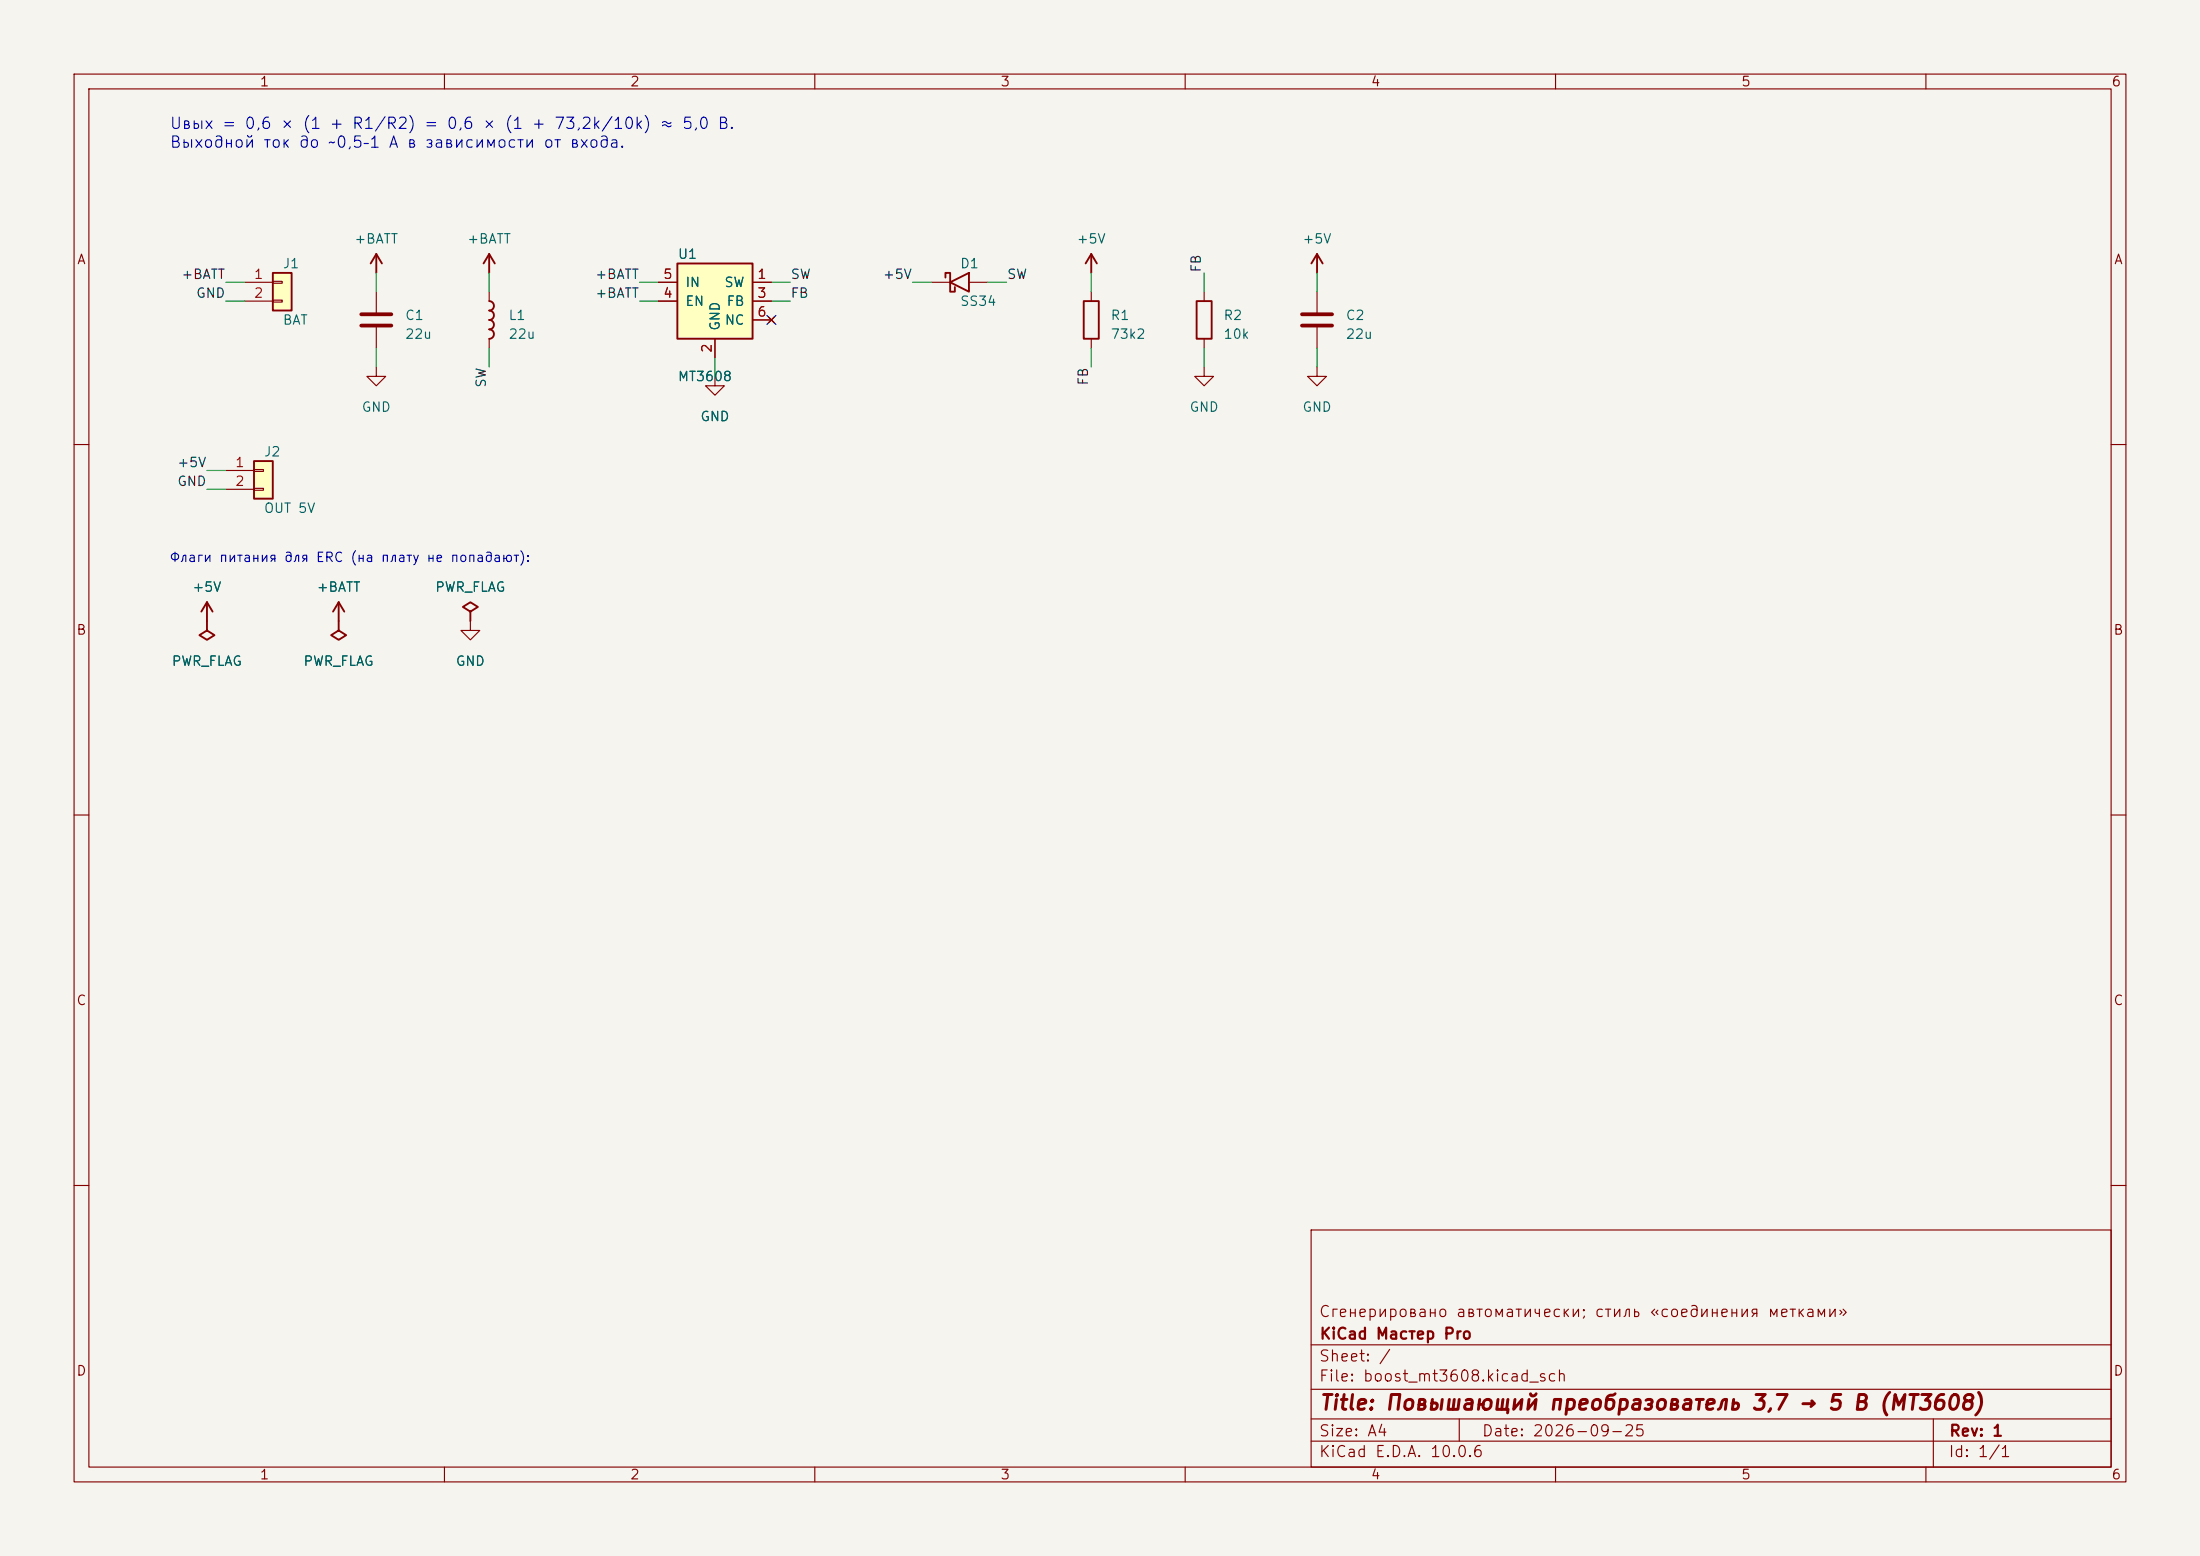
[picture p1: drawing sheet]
(kicad_sch (version 20231120) (generator "eeschema") (generator_version "8.0")
 (paper "A4")
 (title_block (title "Повышающий преобразователь 3,7 → 5 В (MT3608)") (date "2026-09-25") (rev "1") (company "KiCad Мастер Pro") (comment 1 "Сгенерировано автоматически; стиль «соединения метками»"))
 (lib_symbols (symbol "KiCadMaster:Conn_01x02" (pin_numbers) (pin_names (offset 0) hide) (exclude_from_sim no) (in_bom yes) (on_board yes) (property "Reference" "J" (at 0 5.08 0) (effects (font (size 1.27 1.27)))) (property "Value" "Conn_01x02" (at 0 -2.54 0) (effects (font (size 1.27 1.27)))) (property "Footprint" "" (at 0 0 0) (effects (font (size 1.27 1.27)) hide)) (property "Datasheet" "~" (at 0 0 0) (effects (font (size 1.27 1.27)) hide)) (property "Description" "Разъём" (at 0 0 0) (effects (font (size 1.27 1.27)) hide)) (symbol "Conn_01x02_0_1" (rectangle (start -1.27 3.81) (end 1.27 -1.27) (stroke (width 0.254) (type default)) (fill (type background))) (rectangle (start -1.27 2.667) (end 0 2.413) (stroke (width 0.1524) (type default)) (fill (type none))) (rectangle (start -1.27 0.127) (end 0 -0.127) (stroke (width 0.1524) (type default)) (fill (type none)))) (symbol "Conn_01x02_1_1" (pin passive line (at -5.08 2.54 0) (length 3.81) (name "Pin_1" (effects (font (size 1.27 1.27)))) (number "1" (effects (font (size 1.27 1.27))))) (pin passive line (at -5.08 0 0) (length 3.81) (name "Pin_2" (effects (font (size 1.27 1.27)))) (number "2" (effects (font (size 1.27 1.27))))))) (symbol "KiCadMaster:C" (pin_numbers hide) (pin_names (offset 0) hide) (exclude_from_sim no) (in_bom yes) (on_board yes) (property "Reference" "C" (at 3.81 0.635 0) (effects (font (size 1.27 1.27)))) (property "Value" "C" (at 3.81 -1.905 0) (effects (font (size 1.27 1.27)))) (property "Footprint" "" (at 0 0 0) (effects (font (size 1.27 1.27)) hide)) (property "Datasheet" "~" (at 0 0 0) (effects (font (size 1.27 1.27)) hide)) (property "Description" "Конденсатор" (at 0 0 0) (effects (font (size 1.27 1.27)) hide)) (symbol "C_0_1" (polyline (pts (xy -2.032 0.762) (xy 2.032 0.762)) (stroke (width 0.508) (type default)) (fill (type none))) (polyline (pts (xy -2.032 -0.762) (xy 2.032 -0.762)) (stroke (width 0.508) (type default)) (fill (type none)))) (symbol "C_1_1" (pin passive line (at 0 3.81 270) (length 3.048) (name "~" (effects (font (size 1.27 1.27)))) (number "1" (effects (font (size 1.27 1.27))))) (pin passive line (at 0 -3.81 90) (length 3.048) (name "~" (effects (font (size 1.27 1.27)))) (number "2" (effects (font (size 1.27 1.27))))))) (symbol "KiCadMaster:L" (pin_numbers hide) (pin_names (offset 0) hide) (exclude_from_sim no) (in_bom yes) (on_board yes) (property "Reference" "L" (at 2.54 0.635 0) (effects (font (size 1.27 1.27)))) (property "Value" "L" (at 2.54 -1.905 0) (effects (font (size 1.27 1.27)))) (property "Footprint" "" (at 0 0 0) (effects (font (size 1.27 1.27)) hide)) (property "Datasheet" "~" (at 0 0 0) (effects (font (size 1.27 1.27)) hide)) (property "Description" "Индуктивность" (at 0 0 0) (effects (font (size 1.27 1.27)) hide)) (symbol "L_0_1" (arc (start 0 2.54) (mid 0.635 1.905) (end 0 1.27) (stroke (width 0.254) (type default)) (fill (type none))) (arc (start 0 1.27) (mid 0.635 0.635) (end 0 0) (stroke (width 0.254) (type default)) (fill (type none))) (arc (start 0 0) (mid 0.635 -0.635) (end 0 -1.27) (stroke (width 0.254) (type default)) (fill (type none))) (arc (start 0 -1.27) (mid 0.635 -1.905) (end 0 -2.54) (stroke (width 0.254) (type default)) (fill (type none)))) (symbol "L_1_1" (pin passive line (at 0 3.81 270) (length 1.27) (name "~" (effects (font (size 1.27 1.27)))) (number "1" (effects (font (size 1.27 1.27))))) (pin passive line (at 0 -3.81 90) (length 1.27) (name "~" (effects (font (size 1.27 1.27)))) (number "2" (effects (font (size 1.27 1.27))))))) (symbol "KiCadMaster:MT3608" (pin_numbers) (pin_names (offset 1.016)) (exclude_from_sim no) (in_bom yes) (on_board yes) (property "Reference" "U" (at -5.08 6.35 0) (effects (font (size 1.27 1.27)))) (property "Value" "MT3608" (at -5.08 -10.16 0) (effects (font (size 1.27 1.27)))) (property "Footprint" "" (at 0 0 0) (effects (font (size 1.27 1.27)) hide)) (property "Datasheet" "~" (at 0 0 0) (effects (font (size 1.27 1.27)) hide)) (property "Description" "Повышающий преобразователь, SOT-23-6" (at 0 0 0) (effects (font (size 1.27 1.27)) hide)) (property "ki_keywords" "boost" (at 0 0 0) (effects (font (size 1.27 1.27)) hide)) (symbol "MT3608_0_1" (rectangle (start -5.08 5.08) (end 5.08 -5.08) (stroke (width 0.254) (type default)) (fill (type background)))) (symbol "MT3608_1_1" (pin power_in line (at -7.62 2.54 0) (length 2.54) (name "IN" (effects (font (size 1.27 1.27)))) (number "5" (effects (font (size 1.27 1.27))))) (pin input line (at -7.62 0 0) (length 2.54) (name "EN" (effects (font (size 1.27 1.27)))) (number "4" (effects (font (size 1.27 1.27))))) (pin output line (at 7.62 2.54 180) (length 2.54) (name "SW" (effects (font (size 1.27 1.27)))) (number "1" (effects (font (size 1.27 1.27))))) (pin input line (at 7.62 0 180) (length 2.54) (name "FB" (effects (font (size 1.27 1.27)))) (number "3" (effects (font (size 1.27 1.27))))) (pin no_connect line (at 7.62 -2.54 180) (length 2.54) (name "NC" (effects (font (size 1.27 1.27)))) (number "6" (effects (font (size 1.27 1.27))))) (pin power_in line (at 0 -7.62 90) (length 2.54) (name "GND" (effects (font (size 1.27 1.27)))) (number "2" (effects (font (size 1.27 1.27))))))) (symbol "KiCadMaster:D_Schottky" (pin_numbers hide) (pin_names (offset 0) hide) (exclude_from_sim no) (in_bom yes) (on_board yes) (property "Reference" "D" (at 0 2.54 0) (effects (font (size 1.27 1.27)))) (property "Value" "D_Schottky" (at 0 -2.54 0) (effects (font (size 1.27 1.27)))) (property "Footprint" "" (at 0 0 0) (effects (font (size 1.27 1.27)) hide)) (property "Datasheet" "~" (at 0 0 0) (effects (font (size 1.27 1.27)) hide)) (property "Description" "Диод Шоттки" (at 0 0 0) (effects (font (size 1.27 1.27)) hide)) (symbol "D_Schottky_0_1" (polyline (pts (xy 1.27 1.27) (xy 1.27 -1.27) (xy -1.27 0) (xy 1.27 1.27)) (stroke (width 0.254) (type default)) (fill (type none))) (polyline (pts (xy -1.905 0.635) (xy -1.905 1.27) (xy -1.27 1.27) (xy -1.27 -1.27) (xy -0.635 -1.27) (xy -0.635 -0.635)) (stroke (width 0.254) (type default)) (fill (type none)))) (symbol "D_Schottky_1_1" (pin passive line (at -3.81 0 0) (length 2.54) (name "K" (effects (font (size 1.27 1.27)))) (number "1" (effects (font (size 1.27 1.27))))) (pin passive line (at 3.81 0 180) (length 2.54) (name "A" (effects (font (size 1.27 1.27)))) (number "2" (effects (font (size 1.27 1.27))))))) (symbol "KiCadMaster:R" (pin_numbers hide) (pin_names (offset 0) hide) (exclude_from_sim no) (in_bom yes) (on_board yes) (property "Reference" "R" (at 2.54 0.635 0) (effects (font (size 1.27 1.27)))) (property "Value" "R" (at 2.54 -1.905 0) (effects (font (size 1.27 1.27)))) (property "Footprint" "" (at 0 0 0) (effects (font (size 1.27 1.27)) hide)) (property "Datasheet" "~" (at 0 0 0) (effects (font (size 1.27 1.27)) hide)) (property "Description" "Резистор" (at 0 0 0) (effects (font (size 1.27 1.27)) hide)) (symbol "R_0_1" (rectangle (start -1.016 -2.54) (end 1.016 2.54) (stroke (width 0.254) (type default)) (fill (type none)))) (symbol "R_1_1" (pin passive line (at 0 3.81 270) (length 1.27) (name "~" (effects (font (size 1.27 1.27)))) (number "1" (effects (font (size 1.27 1.27))))) (pin passive line (at 0 -3.81 90) (length 1.27) (name "~" (effects (font (size 1.27 1.27)))) (number "2" (effects (font (size 1.27 1.27))))))) (symbol "KiCadMaster:+BATT" (power) (pin_numbers hide) (pin_names (offset 0) hide) (exclude_from_sim no) (in_bom yes) (on_board yes) (property "Reference" "#PWR" (at 0 -3.81 0) (effects (font (size 1.27 1.27)) hide)) (property "Value" "+BATT" (at 0 3.556 0) (effects (font (size 1.27 1.27)))) (property "Footprint" "" (at 0 0 0) (effects (font (size 1.27 1.27)) hide)) (property "Datasheet" "~" (at 0 0 0) (effects (font (size 1.27 1.27)) hide)) (property "Description" "Символ питания: +BATT" (at 0 0 0) (effects (font (size 1.27 1.27)) hide)) (symbol "+BATT_0_1" (polyline (pts (xy -0.762 1.27) (xy 0 2.54)) (stroke (width 0.254) (type default)) (fill (type none))) (polyline (pts (xy 0 0) (xy 0 2.54)) (stroke (width 0.254) (type default)) (fill (type none))) (polyline (pts (xy 0 2.54) (xy 0.762 1.27)) (stroke (width 0.254) (type default)) (fill (type none)))) (symbol "+BATT_1_1" (pin power_in line (at 0 0 90) (length 0) hide (name "+BATT" (effects (font (size 1.27 1.27)))) (number "1" (effects (font (size 1.27 1.27))))))) (symbol "KiCadMaster:GND" (power) (pin_numbers hide) (pin_names (offset 0) hide) (exclude_from_sim no) (in_bom yes) (on_board yes) (property "Reference" "#PWR" (at 0 -6.35 0) (effects (font (size 1.27 1.27)) hide)) (property "Value" "GND" (at 0 -3.81 0) (effects (font (size 1.27 1.27)))) (property "Footprint" "" (at 0 0 0) (effects (font (size 1.27 1.27)) hide)) (property "Datasheet" "~" (at 0 0 0) (effects (font (size 1.27 1.27)) hide)) (property "Description" "Символ питания: GND" (at 0 0 0) (effects (font (size 1.27 1.27)) hide)) (symbol "GND_0_1" (polyline (pts (xy 0 0) (xy 0 -1.27) (xy 1.27 -1.27) (xy 0 -2.54) (xy -1.27 -1.27) (xy 0 -1.27)) (stroke (width 0) (type default)) (fill (type none)))) (symbol "GND_1_1" (pin power_in line (at 0 0 270) (length 0) hide (name "GND" (effects (font (size 1.27 1.27)))) (number "1" (effects (font (size 1.27 1.27))))))) (symbol "KiCadMaster:+5V" (power) (pin_numbers hide) (pin_names (offset 0) hide) (exclude_from_sim no) (in_bom yes) (on_board yes) (property "Reference" "#PWR" (at 0 -3.81 0) (effects (font (size 1.27 1.27)) hide)) (property "Value" "+5V" (at 0 3.556 0) (effects (font (size 1.27 1.27)))) (property "Footprint" "" (at 0 0 0) (effects (font (size 1.27 1.27)) hide)) (property "Datasheet" "~" (at 0 0 0) (effects (font (size 1.27 1.27)) hide)) (property "Description" "Символ питания: +5V" (at 0 0 0) (effects (font (size 1.27 1.27)) hide)) (symbol "+5V_0_1" (polyline (pts (xy -0.762 1.27) (xy 0 2.54)) (stroke (width 0.254) (type default)) (fill (type none))) (polyline (pts (xy 0 0) (xy 0 2.54)) (stroke (width 0.254) (type default)) (fill (type none))) (polyline (pts (xy 0 2.54) (xy 0.762 1.27)) (stroke (width 0.254) (type default)) (fill (type none)))) (symbol "+5V_1_1" (pin power_in line (at 0 0 90) (length 0) hide (name "+5V" (effects (font (size 1.27 1.27)))) (number "1" (effects (font (size 1.27 1.27))))))) (symbol "KiCadMaster:PWR_FLAG" (power) (pin_numbers hide) (pin_names (offset 0) hide) (exclude_from_sim no) (in_bom yes) (on_board yes) (property "Reference" "#FLG" (at 0 1.905 0) (effects (font (size 1.27 1.27)) hide)) (property "Value" "PWR_FLAG" (at 0 3.81 0) (effects (font (size 1.27 1.27)))) (property "Footprint" "" (at 0 0 0) (effects (font (size 1.27 1.27)) hide)) (property "Datasheet" "~" (at 0 0 0) (effects (font (size 1.27 1.27)) hide)) (property "Description" "Флаг: цепь запитана извне (для ERC)" (at 0 0 0) (effects (font (size 1.27 1.27)) hide)) (symbol "PWR_FLAG_0_1" (polyline (pts (xy 0 0) (xy 0 1.27) (xy -1.016 1.905) (xy 0 2.54) (xy 1.016 1.905) (xy 0 1.27)) (stroke (width 0.254) (type default)) (fill (type none)))) (symbol "PWR_FLAG_1_1" (pin power_out line (at 0 0 90) (length 0) hide (name "pwr" (effects (font (size 1.27 1.27)))) (number "1" (effects (font (size 1.27 1.27))))))))
 (symbol (lib_id "KiCadMaster:Conn_01x02") (at 38.1 40.64 0) (unit 1) (exclude_from_sim no) (in_bom yes) (on_board yes) (dnp no) (property "Reference" "J1" (at 38.1 35.56 0) (effects (font (size 1.27 1.27)) (justify left))) (property "Value" "BAT" (at 38.1 43.18 0) (effects (font (size 1.27 1.27)) (justify left))) (property "Footprint" "Connector_PinHeader_2.54mm:PinHeader_1x02_P2.54mm_Vertical" (at 38.1 40.64 0) (effects (font (size 1.27 1.27)) hide)) (property "Datasheet" "~" (at 38.1 40.64 0) (effects (font (size 1.27 1.27)) hide)) (property "Description" "Вход 2–5 В (Li-ion)" (at 38.1 40.64 0) (effects (font (size 1.27 1.27)) hide)) (pin "1") (pin "2"))
 (wire (pts (xy 33.02 38.1) (xy 30.48 38.1)) (stroke (width 0) (type default)))
 (label "+BATT" (at 30.48 38.1 180) (fields_autoplaced yes) (effects (font (size 1.27 1.27)) (justify right bottom)))
 (wire (pts (xy 33.02 40.64) (xy 30.48 40.64)) (stroke (width 0) (type default)))
 (label "GND" (at 30.48 40.64 180) (fields_autoplaced yes) (effects (font (size 1.27 1.27)) (justify right bottom)))
 (symbol (lib_id "KiCadMaster:C") (at 50.8 43.18 0) (unit 1) (exclude_from_sim no) (in_bom yes) (on_board yes) (dnp no) (property "Reference" "C1" (at 54.61 42.545 0) (effects (font (size 1.27 1.27)) (justify left))) (property "Value" "22u" (at 54.61 45.085 0) (effects (font (size 1.27 1.27)) (justify left))) (property "Footprint" "Capacitor_SMD:C_0805_2012Metric" (at 50.8 43.18 0) (effects (font (size 1.27 1.27)) hide)) (property "Datasheet" "~" (at 50.8 43.18 0) (effects (font (size 1.27 1.27)) hide)) (property "Description" "Входной" (at 50.8 43.18 0) (effects (font (size 1.27 1.27)) hide)) (pin "1") (pin "2"))
 (wire (pts (xy 50.8 39.37) (xy 50.8 36.83)) (stroke (width 0) (type default)))
 (symbol (lib_id "KiCadMaster:+BATT") (at 50.8 36.83 0) (unit 1) (exclude_from_sim no) (in_bom yes) (on_board yes) (dnp no) (property "Reference" "#PWR01" (at 50.8 36.83 0) (effects (font (size 1.27 1.27)) hide)) (property "Value" "+BATT" (at 50.8 32.23 0) (effects (font (size 1.27 1.27)))) (property "Footprint" "" (at 50.8 36.83 0) (effects (font (size 1.27 1.27)) hide)) (property "Datasheet" "" (at 50.8 36.83 0) (effects (font (size 1.27 1.27)) hide)) (property "Description" "" (at 50.8 36.83 0) (effects (font (size 1.27 1.27)) hide)) (pin "1"))
 (wire (pts (xy 50.8 46.99) (xy 50.8 49.53)) (stroke (width 0) (type default)))
 (symbol (lib_id "KiCadMaster:GND") (at 50.8 49.53 0) (unit 1) (exclude_from_sim no) (in_bom yes) (on_board yes) (dnp no) (property "Reference" "#PWR02" (at 50.8 49.53 0) (effects (font (size 1.27 1.27)) hide)) (property "Value" "GND" (at 50.8 54.93 0) (effects (font (size 1.27 1.27)))) (property "Footprint" "" (at 50.8 49.53 0) (effects (font (size 1.27 1.27)) hide)) (property "Datasheet" "" (at 50.8 49.53 0) (effects (font (size 1.27 1.27)) hide)) (property "Description" "" (at 50.8 49.53 0) (effects (font (size 1.27 1.27)) hide)) (pin "1"))
 (symbol (lib_id "KiCadMaster:L") (at 66.04 43.18 0) (unit 1) (exclude_from_sim no) (in_bom yes) (on_board yes) (dnp no) (property "Reference" "L1" (at 68.58 42.545 0) (effects (font (size 1.27 1.27)) (justify left))) (property "Value" "22u" (at 68.58 45.085 0) (effects (font (size 1.27 1.27)) (justify left))) (property "Footprint" "Inductor_SMD:L_Sunlord_CD54" (at 66.04 43.18 0) (effects (font (size 1.27 1.27)) hide)) (property "Datasheet" "~" (at 66.04 43.18 0) (effects (font (size 1.27 1.27)) hide)) (property "Description" "Силовой дроссель" (at 66.04 43.18 0) (effects (font (size 1.27 1.27)) hide)) (pin "1") (pin "2"))
 (wire (pts (xy 66.04 39.37) (xy 66.04 36.83)) (stroke (width 0) (type default)))
 (symbol (lib_id "KiCadMaster:+BATT") (at 66.04 36.83 0) (unit 1) (exclude_from_sim no) (in_bom yes) (on_board yes) (dnp no) (property "Reference" "#PWR03" (at 66.04 36.83 0) (effects (font (size 1.27 1.27)) hide)) (property "Value" "+BATT" (at 66.04 32.23 0) (effects (font (size 1.27 1.27)))) (property "Footprint" "" (at 66.04 36.83 0) (effects (font (size 1.27 1.27)) hide)) (property "Datasheet" "" (at 66.04 36.83 0) (effects (font (size 1.27 1.27)) hide)) (property "Description" "" (at 66.04 36.83 0) (effects (font (size 1.27 1.27)) hide)) (pin "1"))
 (wire (pts (xy 66.04 46.99) (xy 66.04 49.53)) (stroke (width 0) (type default)))
 (label "SW" (at 66.04 49.53 270) (fields_autoplaced yes) (effects (font (size 1.27 1.27)) (justify right bottom)))
 (symbol (lib_id "KiCadMaster:MT3608") (at 96.52 40.64 0) (unit 1) (exclude_from_sim no) (in_bom yes) (on_board yes) (dnp no) (property "Reference" "U1" (at 91.44 34.29 0) (effects (font (size 1.27 1.27)) (justify left))) (property "Value" "MT3608" (at 91.44 50.8 0) (effects (font (size 1.27 1.27)) (justify left))) (property "Footprint" "Package_TO_SOT_SMD:SOT-23-6" (at 96.52 40.64 0) (effects (font (size 1.27 1.27)) hide)) (property "Datasheet" "~" (at 96.52 40.64 0) (effects (font (size 1.27 1.27)) hide)) (property "Description" "EN подключён к входу — всегда включён" (at 96.52 40.64 0) (effects (font (size 1.27 1.27)) hide)) (pin "5") (pin "4") (pin "1") (pin "3") (pin "6") (pin "2"))
 (wire (pts (xy 88.9 38.1) (xy 86.36 38.1)) (stroke (width 0) (type default)))
 (label "+BATT" (at 86.36 38.1 180) (fields_autoplaced yes) (effects (font (size 1.27 1.27)) (justify right bottom)))
 (wire (pts (xy 88.9 40.64) (xy 86.36 40.64)) (stroke (width 0) (type default)))
 (label "+BATT" (at 86.36 40.64 180) (fields_autoplaced yes) (effects (font (size 1.27 1.27)) (justify right bottom)))
 (wire (pts (xy 104.14 38.1) (xy 106.68 38.1)) (stroke (width 0) (type default)))
 (label "SW" (at 106.68 38.1 0) (fields_autoplaced yes) (effects (font (size 1.27 1.27)) (justify left bottom)))
 (wire (pts (xy 104.14 40.64) (xy 106.68 40.64)) (stroke (width 0) (type default)))
 (label "FB" (at 106.68 40.64 0) (fields_autoplaced yes) (effects (font (size 1.27 1.27)) (justify left bottom)))
 (no_connect (at 104.14 43.18))
 (wire (pts (xy 96.52 48.26) (xy 96.52 50.8)) (stroke (width 0) (type default)))
 (symbol (lib_id "KiCadMaster:GND") (at 96.52 50.8 0) (unit 1) (exclude_from_sim no) (in_bom yes) (on_board yes) (dnp no) (property "Reference" "#PWR04" (at 96.52 50.8 0) (effects (font (size 1.27 1.27)) hide)) (property "Value" "GND" (at 96.52 56.2 0) (effects (font (size 1.27 1.27)))) (property "Footprint" "" (at 96.52 50.8 0) (effects (font (size 1.27 1.27)) hide)) (property "Datasheet" "" (at 96.52 50.8 0) (effects (font (size 1.27 1.27)) hide)) (property "Description" "" (at 96.52 50.8 0) (effects (font (size 1.27 1.27)) hide)) (pin "1"))
 (symbol (lib_id "KiCadMaster:D_Schottky") (at 129.54 38.1 0) (unit 1) (exclude_from_sim no) (in_bom yes) (on_board yes) (dnp no) (property "Reference" "D1" (at 129.54 35.56 0) (effects (font (size 1.27 1.27)) (justify left))) (property "Value" "SS34" (at 129.54 40.64 0) (effects (font (size 1.27 1.27)) (justify left))) (property "Footprint" "Diode_SMD:D_SMA" (at 129.54 38.1 0) (effects (font (size 1.27 1.27)) hide)) (property "Datasheet" "~" (at 129.54 38.1 0) (effects (font (size 1.27 1.27)) hide)) (property "Description" "Шоттки" (at 129.54 38.1 0) (effects (font (size 1.27 1.27)) hide)) (pin "1") (pin "2"))
 (wire (pts (xy 125.73 38.1) (xy 123.19 38.1)) (stroke (width 0) (type default)))
 (label "+5V" (at 123.19 38.1 180) (fields_autoplaced yes) (effects (font (size 1.27 1.27)) (justify right bottom)))
 (wire (pts (xy 133.35 38.1) (xy 135.89 38.1)) (stroke (width 0) (type default)))
 (label "SW" (at 135.89 38.1 0) (fields_autoplaced yes) (effects (font (size 1.27 1.27)) (justify left bottom)))
 (symbol (lib_id "KiCadMaster:R") (at 147.32 43.18 0) (unit 1) (exclude_from_sim no) (in_bom yes) (on_board yes) (dnp no) (property "Reference" "R1" (at 149.86 42.545 0) (effects (font (size 1.27 1.27)) (justify left))) (property "Value" "73k2" (at 149.86 45.085 0) (effects (font (size 1.27 1.27)) (justify left))) (property "Footprint" "Resistor_SMD:R_0805_2012Metric" (at 147.32 43.18 0) (effects (font (size 1.27 1.27)) hide)) (property "Datasheet" "~" (at 147.32 43.18 0) (effects (font (size 1.27 1.27)) hide)) (property "Description" "Верхнее плечо делителя" (at 147.32 43.18 0) (effects (font (size 1.27 1.27)) hide)) (pin "1") (pin "2"))
 (wire (pts (xy 147.32 39.37) (xy 147.32 36.83)) (stroke (width 0) (type default)))
 (symbol (lib_id "KiCadMaster:+5V") (at 147.32 36.83 0) (unit 1) (exclude_from_sim no) (in_bom yes) (on_board yes) (dnp no) (property "Reference" "#PWR05" (at 147.32 36.83 0) (effects (font (size 1.27 1.27)) hide)) (property "Value" "+5V" (at 147.32 32.23 0) (effects (font (size 1.27 1.27)))) (property "Footprint" "" (at 147.32 36.83 0) (effects (font (size 1.27 1.27)) hide)) (property "Datasheet" "" (at 147.32 36.83 0) (effects (font (size 1.27 1.27)) hide)) (property "Description" "" (at 147.32 36.83 0) (effects (font (size 1.27 1.27)) hide)) (pin "1"))
 (wire (pts (xy 147.32 46.99) (xy 147.32 49.53)) (stroke (width 0) (type default)))
 (label "FB" (at 147.32 49.53 270) (fields_autoplaced yes) (effects (font (size 1.27 1.27)) (justify right bottom)))
 (symbol (lib_id "KiCadMaster:R") (at 162.56 43.18 0) (unit 1) (exclude_from_sim no) (in_bom yes) (on_board yes) (dnp no) (property "Reference" "R2" (at 165.1 42.545 0) (effects (font (size 1.27 1.27)) (justify left))) (property "Value" "10k" (at 165.1 45.085 0) (effects (font (size 1.27 1.27)) (justify left))) (property "Footprint" "Resistor_SMD:R_0805_2012Metric" (at 162.56 43.18 0) (effects (font (size 1.27 1.27)) hide)) (property "Datasheet" "~" (at 162.56 43.18 0) (effects (font (size 1.27 1.27)) hide)) (property "Description" "Нижнее плечо делителя" (at 162.56 43.18 0) (effects (font (size 1.27 1.27)) hide)) (pin "1") (pin "2"))
 (wire (pts (xy 162.56 39.37) (xy 162.56 36.83)) (stroke (width 0) (type default)))
 (label "FB" (at 162.56 36.83 90) (fields_autoplaced yes) (effects (font (size 1.27 1.27)) (justify left bottom)))
 (wire (pts (xy 162.56 46.99) (xy 162.56 49.53)) (stroke (width 0) (type default)))
 (symbol (lib_id "KiCadMaster:GND") (at 162.56 49.53 0) (unit 1) (exclude_from_sim no) (in_bom yes) (on_board yes) (dnp no) (property "Reference" "#PWR06" (at 162.56 49.53 0) (effects (font (size 1.27 1.27)) hide)) (property "Value" "GND" (at 162.56 54.93 0) (effects (font (size 1.27 1.27)))) (property "Footprint" "" (at 162.56 49.53 0) (effects (font (size 1.27 1.27)) hide)) (property "Datasheet" "" (at 162.56 49.53 0) (effects (font (size 1.27 1.27)) hide)) (property "Description" "" (at 162.56 49.53 0) (effects (font (size 1.27 1.27)) hide)) (pin "1"))
 (symbol (lib_id "KiCadMaster:C") (at 177.8 43.18 0) (unit 1) (exclude_from_sim no) (in_bom yes) (on_board yes) (dnp no) (property "Reference" "C2" (at 181.61 42.545 0) (effects (font (size 1.27 1.27)) (justify left))) (property "Value" "22u" (at 181.61 45.085 0) (effects (font (size 1.27 1.27)) (justify left))) (property "Footprint" "Capacitor_SMD:C_0805_2012Metric" (at 177.8 43.18 0) (effects (font (size 1.27 1.27)) hide)) (property "Datasheet" "~" (at 177.8 43.18 0) (effects (font (size 1.27 1.27)) hide)) (property "Description" "Выходной" (at 177.8 43.18 0) (effects (font (size 1.27 1.27)) hide)) (pin "1") (pin "2"))
 (wire (pts (xy 177.8 39.37) (xy 177.8 36.83)) (stroke (width 0) (type default)))
 (symbol (lib_id "KiCadMaster:+5V") (at 177.8 36.83 0) (unit 1) (exclude_from_sim no) (in_bom yes) (on_board yes) (dnp no) (property "Reference" "#PWR07" (at 177.8 36.83 0) (effects (font (size 1.27 1.27)) hide)) (property "Value" "+5V" (at 177.8 32.23 0) (effects (font (size 1.27 1.27)))) (property "Footprint" "" (at 177.8 36.83 0) (effects (font (size 1.27 1.27)) hide)) (property "Datasheet" "" (at 177.8 36.83 0) (effects (font (size 1.27 1.27)) hide)) (property "Description" "" (at 177.8 36.83 0) (effects (font (size 1.27 1.27)) hide)) (pin "1"))
 (wire (pts (xy 177.8 46.99) (xy 177.8 49.53)) (stroke (width 0) (type default)))
 (symbol (lib_id "KiCadMaster:GND") (at 177.8 49.53 0) (unit 1) (exclude_from_sim no) (in_bom yes) (on_board yes) (dnp no) (property "Reference" "#PWR08" (at 177.8 49.53 0) (effects (font (size 1.27 1.27)) hide)) (property "Value" "GND" (at 177.8 54.93 0) (effects (font (size 1.27 1.27)))) (property "Footprint" "" (at 177.8 49.53 0) (effects (font (size 1.27 1.27)) hide)) (property "Datasheet" "" (at 177.8 49.53 0) (effects (font (size 1.27 1.27)) hide)) (property "Description" "" (at 177.8 49.53 0) (effects (font (size 1.27 1.27)) hide)) (pin "1"))
 (symbol (lib_id "KiCadMaster:Conn_01x02") (at 35.56 66.04 0) (unit 1) (exclude_from_sim no) (in_bom yes) (on_board yes) (dnp no) (property "Reference" "J2" (at 35.56 60.96 0) (effects (font (size 1.27 1.27)) (justify left))) (property "Value" "OUT 5V" (at 35.56 68.58 0) (effects (font (size 1.27 1.27)) (justify left))) (property "Footprint" "Connector_PinHeader_2.54mm:PinHeader_1x02_P2.54mm_Vertical" (at 35.56 66.04 0) (effects (font (size 1.27 1.27)) hide)) (property "Datasheet" "~" (at 35.56 66.04 0) (effects (font (size 1.27 1.27)) hide)) (property "Description" "Выход" (at 35.56 66.04 0) (effects (font (size 1.27 1.27)) hide)) (pin "1") (pin "2"))
 (wire (pts (xy 30.48 63.5) (xy 27.94 63.5)) (stroke (width 0) (type default)))
 (label "+5V" (at 27.94 63.5 180) (fields_autoplaced yes) (effects (font (size 1.27 1.27)) (justify right bottom)))
 (wire (pts (xy 30.48 66.04) (xy 27.94 66.04)) (stroke (width 0) (type default)))
 (label "GND" (at 27.94 66.04 180) (fields_autoplaced yes) (effects (font (size 1.27 1.27)) (justify right bottom)))
 (text "Флаги питания для ERC (на плату не попадают):" (exclude_from_sim no) (at 22.86 76.2 0) (effects (font (size 1.27 1.27)) (justify left bottom)))
 (symbol (lib_id "KiCadMaster:+5V") (at 27.94 83.82 0) (unit 1) (exclude_from_sim no) (in_bom yes) (on_board yes) (dnp no) (property "Reference" "#PWR09" (at 27.94 83.82 0) (effects (font (size 1.27 1.27)) hide)) (property "Value" "+5V" (at 27.94 79.22 0) (effects (font (size 1.27 1.27)))) (property "Footprint" "" (at 27.94 83.82 0) (effects (font (size 1.27 1.27)) hide)) (property "Datasheet" "" (at 27.94 83.82 0) (effects (font (size 1.27 1.27)) hide)) (property "Description" "" (at 27.94 83.82 0) (effects (font (size 1.27 1.27)) hide)) (pin "1"))
 (symbol (lib_id "KiCadMaster:PWR_FLAG") (at 27.94 83.82 180) (unit 1) (exclude_from_sim no) (in_bom yes) (on_board yes) (dnp no) (property "Reference" "#FLG10" (at 27.94 83.82 0) (effects (font (size 1.27 1.27)) hide)) (property "Value" "PWR_FLAG" (at 27.94 89.22 0) (effects (font (size 1.27 1.27)))) (property "Footprint" "" (at 27.94 83.82 0) (effects (font (size 1.27 1.27)) hide)) (property "Datasheet" "" (at 27.94 83.82 0) (effects (font (size 1.27 1.27)) hide)) (property "Description" "" (at 27.94 83.82 0) (effects (font (size 1.27 1.27)) hide)) (pin "1"))
 (symbol (lib_id "KiCadMaster:+BATT") (at 45.72 83.82 0) (unit 1) (exclude_from_sim no) (in_bom yes) (on_board yes) (dnp no) (property "Reference" "#PWR11" (at 45.72 83.82 0) (effects (font (size 1.27 1.27)) hide)) (property "Value" "+BATT" (at 45.72 79.22 0) (effects (font (size 1.27 1.27)))) (property "Footprint" "" (at 45.72 83.82 0) (effects (font (size 1.27 1.27)) hide)) (property "Datasheet" "" (at 45.72 83.82 0) (effects (font (size 1.27 1.27)) hide)) (property "Description" "" (at 45.72 83.82 0) (effects (font (size 1.27 1.27)) hide)) (pin "1"))
 (symbol (lib_id "KiCadMaster:PWR_FLAG") (at 45.72 83.82 180) (unit 1) (exclude_from_sim no) (in_bom yes) (on_board yes) (dnp no) (property "Reference" "#FLG12" (at 45.72 83.82 0) (effects (font (size 1.27 1.27)) hide)) (property "Value" "PWR_FLAG" (at 45.72 89.22 0) (effects (font (size 1.27 1.27)))) (property "Footprint" "" (at 45.72 83.82 0) (effects (font (size 1.27 1.27)) hide)) (property "Datasheet" "" (at 45.72 83.82 0) (effects (font (size 1.27 1.27)) hide)) (property "Description" "" (at 45.72 83.82 0) (effects (font (size 1.27 1.27)) hide)) (pin "1"))
 (symbol (lib_id "KiCadMaster:GND") (at 63.5 83.82 0) (unit 1) (exclude_from_sim no) (in_bom yes) (on_board yes) (dnp no) (property "Reference" "#PWR13" (at 63.5 83.82 0) (effects (font (size 1.27 1.27)) hide)) (property "Value" "GND" (at 63.5 89.22 0) (effects (font (size 1.27 1.27)))) (property "Footprint" "" (at 63.5 83.82 0) (effects (font (size 1.27 1.27)) hide)) (property "Datasheet" "" (at 63.5 83.82 0) (effects (font (size 1.27 1.27)) hide)) (property "Description" "" (at 63.5 83.82 0) (effects (font (size 1.27 1.27)) hide)) (pin "1"))
 (symbol (lib_id "KiCadMaster:PWR_FLAG") (at 63.5 83.82 0) (unit 1) (exclude_from_sim no) (in_bom yes) (on_board yes) (dnp no) (property "Reference" "#FLG14" (at 63.5 83.82 0) (effects (font (size 1.27 1.27)) hide)) (property "Value" "PWR_FLAG" (at 63.5 79.22 0) (effects (font (size 1.27 1.27)))) (property "Footprint" "" (at 63.5 83.82 0) (effects (font (size 1.27 1.27)) hide)) (property "Datasheet" "" (at 63.5 83.82 0) (effects (font (size 1.27 1.27)) hide)) (property "Description" "" (at 63.5 83.82 0) (effects (font (size 1.27 1.27)) hide)) (pin "1"))
 (text "Uвых = 0,6 × (1 + R1/R2) = 0,6 × (1 + 73,2k/10k) ≈ 5,0 В." (exclude_from_sim no) (at 22.86 17.78 0) (effects (font (size 1.524 1.524)) (justify left bottom)))
 (text "Выходной ток до ~0,5–1 А в зависимости от входа." (exclude_from_sim no) (at 22.86 20.32 0) (effects (font (size 1.524 1.524)) (justify left bottom)))
 (sheet_instances (path "" (page "1"))))
